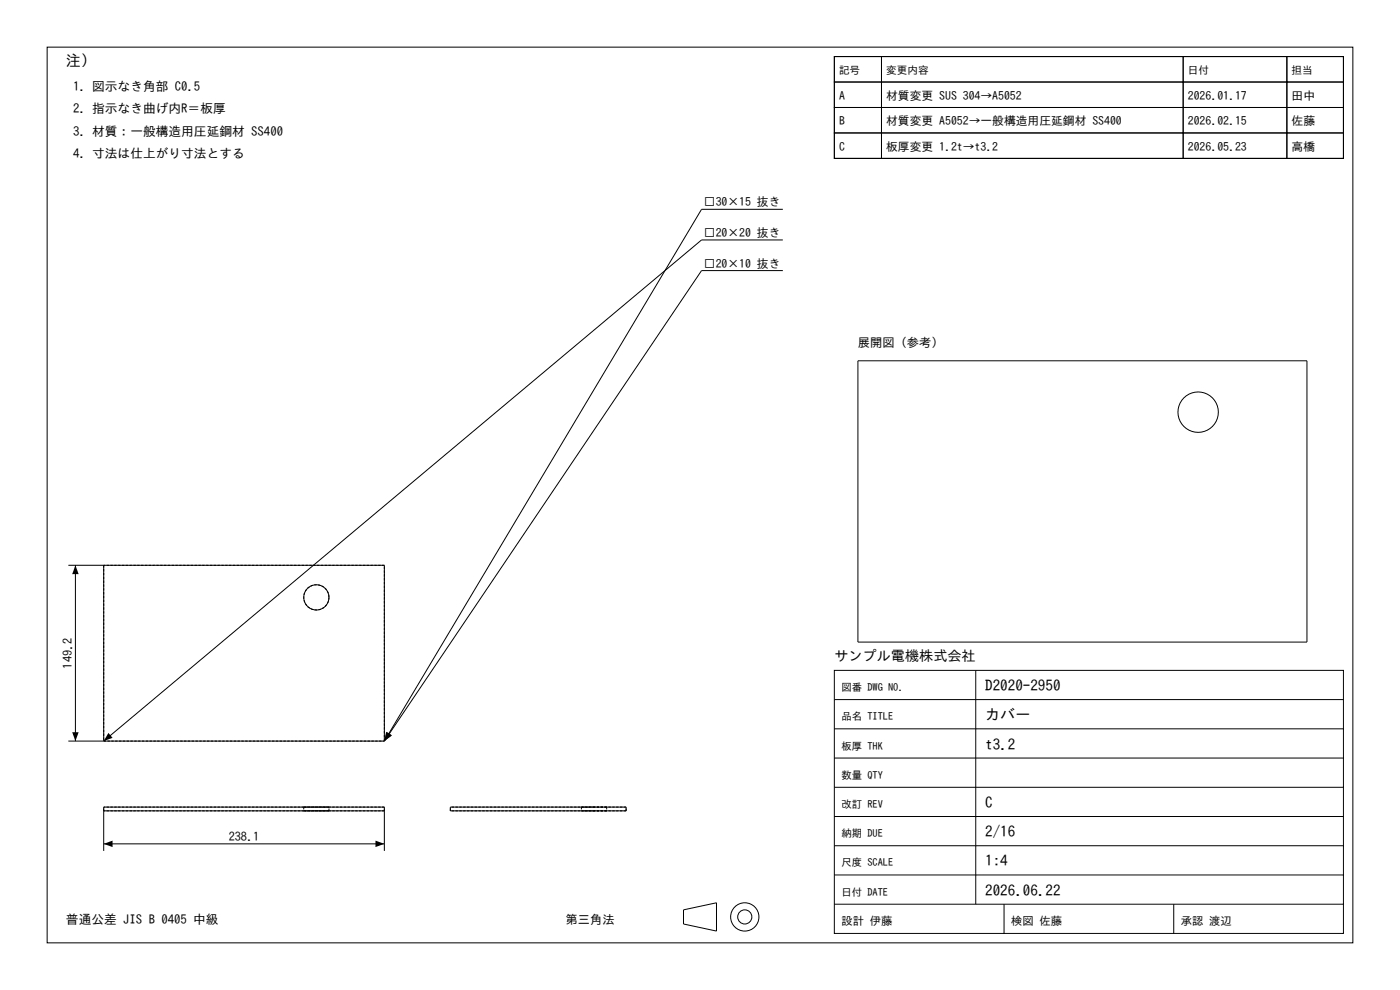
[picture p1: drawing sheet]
<svg xmlns="http://www.w3.org/2000/svg" width="297mm" height="210mm" viewBox="0 0 297 210" stroke-linecap="round" stroke-linejoin="round" font-family="sans-serif">
<g fill="none" stroke="#000" stroke-width=".21">
<path d="M10 10h277v190h-277zM177 12h10v5.4h-10zM177 17.4h10v5.4h-10zM177 12h108v21.6h-108zM187 12h64v5.4h-64zM187 17.4h64v5.4h-64zM251 12h22v5.4h-22zM251 17.4h22v5.4h-22zM273 12h12v5.4h-12zM273 17.4h12v5.4h-12zM177 22.8h10v5.4h-10zM177 28.2h10v5.4h-10z"/>
<path d="M187 22.8h64v5.4h-64zM187 28.2h64v5.4h-64zM251 22.8h22v5.4h-22zM251 28.2h22v5.4h-22zM273 22.8h12v5.4h-12zM273 28.2h12v5.4h-12zM166.1 50.9h-17.3l-126.8 106.3v-37.3M166.1 44.4h-17.3l-67.3 112.8M166.1 57.4h-17.3l-67.3 99.8M182 76.5h95.3v59.7h-95.3zM14.5 119.9h67v37.3M16 119.9v37.3"/>
<path d="M14.5 157.2h67M177 142.2h108v55.8h-108zM177 154.6h108M177 148.4h108M207 142.2v49.6M22 172h59.5M22 179h59.5M95.5 171.2h37.3v.8h-37.3zM177 179.4h108M177 173.2h108M177 167h108M177 160.8h108"/>
<path d="M22 180.5v-9.3h59.5v9.3M145 193l7-1.5v6l-7-1.5zM177 191.8h108M177 185.6h108M213 191.8v6.2M249 191.8v6.2"/>
<circle cx="254.2" cy="87.4" r="4.3"/>
<circle cx="67.1" cy="126.7" r="2.68"/>
<circle cx="158" cy="194.5" r="3"/>
<circle cx="158" cy="194.5" r="1.5"/>
</g>
<g fill="none" stroke="#000" stroke-width=".21" stroke-dasharray=".5 .3" stroke-linecap="butt">
<path d="M22 119.9v37.3M81.5 119.9h-59.5M69.8 126.7a2.68 2.68 0 0 1-3.9 2.4 2.68 2.68 0 0 1-.4-4.5 2.68 2.68 0 0 1 4.2 1.6l.1 .5M22 157.2h59.5M81.5 157.2v-37.3M22 172v-.8M64.4 172h5.4M64.4 171.2h5.4M64.4 171.2v.8M69.8 172h-5.4M69.8 171.2h-5.4M69.8 172v-.8"/>
<path d="M81.5 172v-.8M81.5 172h-59.5M81.5 171.2h-59.5M95.5 172v-.8M123.3 172h5.4M123.3 171.2h5.4M123.3 171.2v.8M126 172h-2.7M126 171.2h-2.7M128.7 172h-2.7M128.7 171.2h-2.7M128.7 171.2v.8"/>
<path d="M132.8 172v-.8M132.8 172h-37.3M132.8 171.2h-37.3"/>
</g>
<path d="M16 119.9l.7 1.9h-1.4zM15.3 155.3h1.4l-.7 1.9zM23 155.5l.9 1-1.9 .7zM81.9 155.2l1.2 .7-1.6 1.3zM82 155.3l1.2 .7-1.7 1.2zM22 179l1.9-.7v1.4zM79.7 178.3l1.8 .7-1.8 .7z" fill="#000"/>
<g font-size="3.2">
<text x="14" y="14">注）</text>
<text x="209" y="146.6">D2020-2950</text>
<text x="209" y="152.8">カバー</text>
<text x="209" y="159">t3.2</text>
<text x="209" y="171.4">C</text>
<text x="209" y="177.6">2/16</text>
<text x="209" y="183.8">1:4</text>
<text x="209" y="190">2026.06.22</text>
</g>
<text font-size="3" x="177" y="140.2">サンプル電機株式会社</text>
<g font-size="2.7">
<text x="15.5" y="19.2">1. 図示なき角部 C0.5</text>
<text x="15.5" y="24">2. 指示なき曲げ内R＝板厚</text>
<text x="15.5" y="28.8">3. 材質：一般構造用圧延鋼材 SS400</text>
<text x="15.5" y="33.6">4. 寸法は仕上がり寸法とする</text>
<text x="14" y="196">普通公差 JIS B 0405 中級</text>
</g>
<g font-size="2.6">
<text x="182" y="73.5">展開図（参考）</text>
<text x="15.3" y="141.8" transform="rotate(-90 15.3 141.8)">149.2</text>
<text x="48.5" y="178.3">238.1</text>
<text x="120" y="196">第三角法</text>
</g>
<g font-size="2.5">
<text x="178" y="21.2">A</text>
<text x="188" y="21.2">材質変更 SUS 304→A5052</text>
<text x="252" y="21.2">2026.01.17</text>
<text x="274" y="21.2">田中</text>
<text x="178" y="26.6">B</text>
<text x="188" y="26.6">材質変更 A5052→一般構造用圧延鋼材 SS400</text>
<text x="252" y="26.6">2026.02.15</text>
<text x="274" y="26.6">佐藤</text>
<text x="178" y="32">C</text>
<text x="188" y="32">板厚変更 1.2t→t3.2</text>
<text x="252" y="32">2026.05.23</text>
<text x="274" y="32">高橋</text>
<text x="149.3" y="43.8">□30×15 抜き</text>
<text x="149.3" y="50.3">□20×20 抜き</text>
<text x="149.3" y="56.8">□20×10 抜き</text>
</g>
<g font-size="2.4">
<text x="178.5" y="196.2">設計 伊藤</text>
<text x="214.5" y="196.2">検図 佐藤</text>
<text x="250.5" y="196.2">承認 渡辺</text>
</g>
<g font-size="2.3">
<text x="178" y="15.8">記号</text>
<text x="188" y="15.8">変更内容</text>
<text x="252" y="15.8">日付</text>
<text x="274" y="15.8">担当</text>
</g>
<g font-size="2.2">
<text x="178.5" y="146.6">図番 DWG NO.</text>
<text x="178.5" y="152.8">品名 TITLE</text>
<text x="178.5" y="159">板厚 THK</text>
<text x="178.5" y="165.2">数量 QTY</text>
<text x="178.5" y="171.4">改訂 REV</text>
<text x="178.5" y="177.6">納期 DUE</text>
<text x="178.5" y="183.8">尺度 SCALE</text>
<text x="178.5" y="190">日付 DATE</text>
</g>
</svg>
